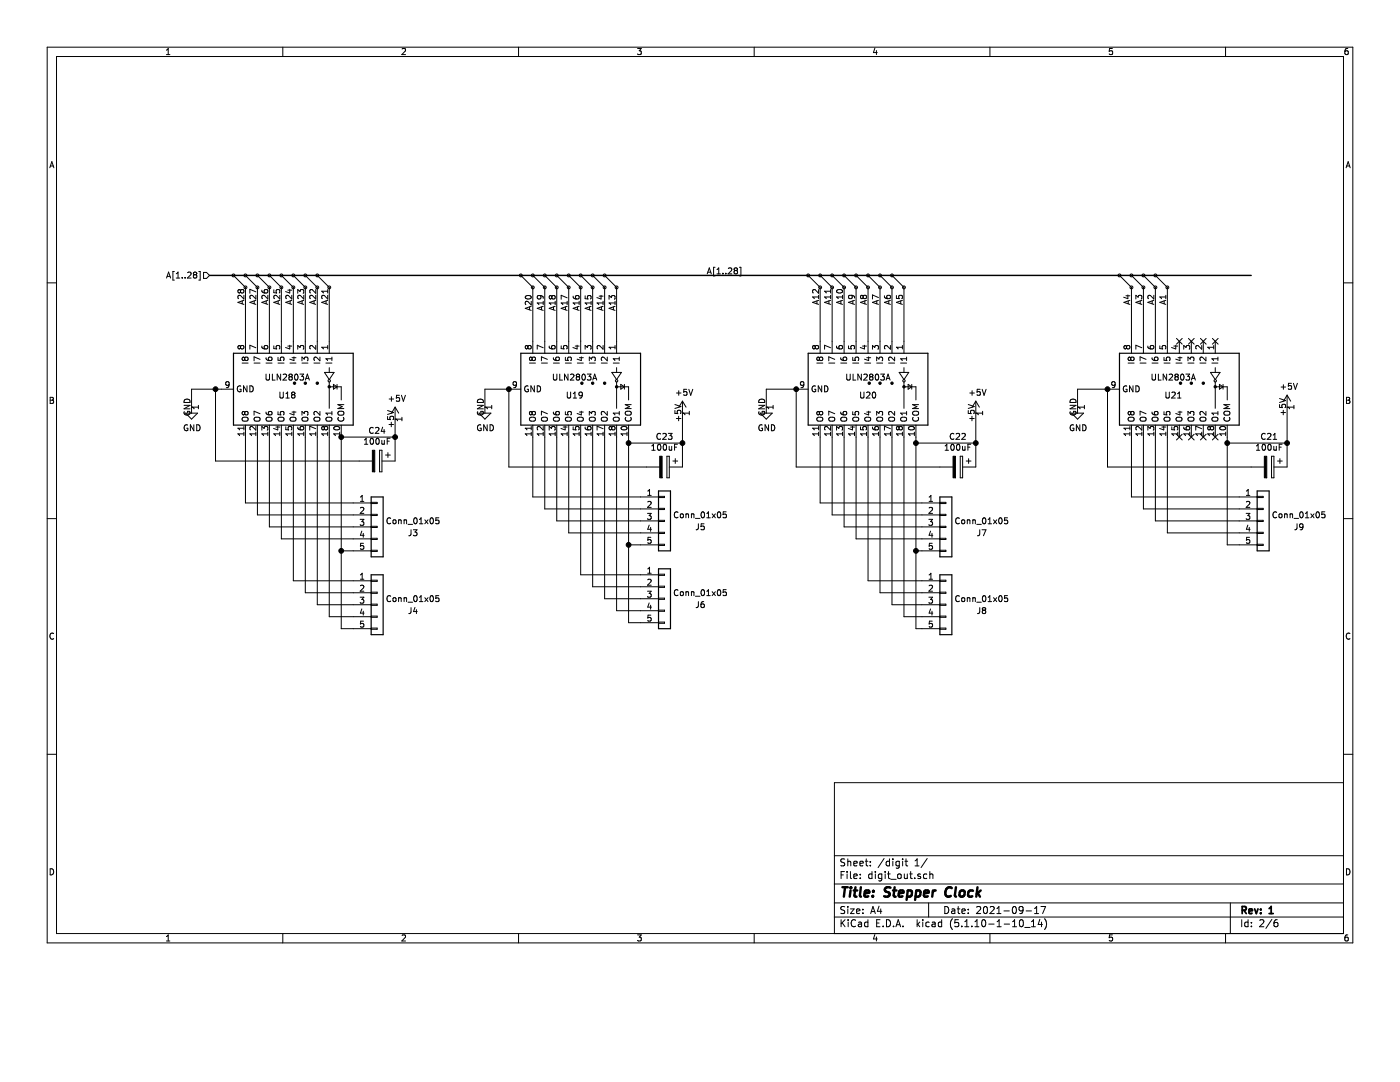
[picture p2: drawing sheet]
EESchema Schematic File Version 4
EELAYER 30 0
EELAYER END
$Descr A4 11693 8268
encoding utf-8
Sheet 5 6
Title "Stepper Clock"
Date "2021-09-17"
Rev "1"
Comp ""
Comment1 ""
Comment2 ""
Comment3 ""
Comment4 ""
$EndDescr
$Comp
L Transistor_Array:ULN2803A U21
U 1 1
P 9950 3250
AR Path="/613C8C5F/62598A8F" Ref="U21"  Part="1" 
AR Path="/62595974/62598A8F" Ref="U?"  Part="1" 
AR Path="/6259766A/62598A8F" Ref="U?"  Part="1" 
AR Path="/6146B287/62598A8F" Ref="U25"  Part="1" 
AR Path="/6146EB3E/62598A8F" Ref="U29"  Part="1" 
AR Path="/61471317/62598A8F" Ref="U33"  Part="1" 
F 0 "U25" V 10000 3100 50  0000 C CNN
F 1 "ULN2803A" V 9850 3100 50  0000 C CNN
F 2 "Package_SO:SOP-18_7x12.5mm_P1.27mm" H 10000 2600 50  0001 L CNN
F 3 "http://www.ti.com/lit/ds/symlink/uln2803a.pdf" H 10050 3050 50  0001 C CNN
	1    9950 3250
	0    1    1    0   
$EndComp
$Comp
L Transistor_Array:ULN2803A U20
U 1 1
P 7350 3250
AR Path="/613C8C5F/62598A91" Ref="U20"  Part="1" 
AR Path="/62595974/62598A91" Ref="U?"  Part="1" 
AR Path="/6259766A/62598A91" Ref="U?"  Part="1" 
AR Path="/6146B287/62598A91" Ref="U24"  Part="1" 
AR Path="/6146EB3E/62598A91" Ref="U28"  Part="1" 
AR Path="/61471317/62598A91" Ref="U32"  Part="1" 
F 0 "U24" V 7400 3150 50  0000 C CNN
F 1 "ULN2803A" V 7250 3150 50  0000 C CNN
F 2 "Package_SO:SOP-18_7x12.5mm_P1.27mm" H 7400 2600 50  0001 L CNN
F 3 "http://www.ti.com/lit/ds/symlink/uln2803a.pdf" H 7450 3050 50  0001 C CNN
	1    7350 3250
	0    1    1    0   
$EndComp
$Comp
L Transistor_Array:ULN2803A U18
U 1 1
P 2550 3250
AR Path="/613C8C5F/62598A92" Ref="U18"  Part="1" 
AR Path="/62595974/62598A92" Ref="U?"  Part="1" 
AR Path="/6259766A/62598A92" Ref="U?"  Part="1" 
AR Path="/6146B287/62598A92" Ref="U22"  Part="1" 
AR Path="/6146EB3E/62598A92" Ref="U26"  Part="1" 
AR Path="/61471317/62598A92" Ref="U30"  Part="1" 
F 0 "U22" V 2600 3100 50  0000 C CNN
F 1 "ULN2803A" V 2450 3100 50  0000 C CNN
F 2 "Package_SO:SOP-18_7x12.5mm_P1.27mm" H 2600 2600 50  0001 L CNN
F 3 "http://www.ti.com/lit/ds/symlink/uln2803a.pdf" H 2650 3050 50  0001 C CNN
	1    2550 3250
	0    1    1    0   
$EndComp
$Comp
L power:GND #PWR074
U 1 1
P 1600 3400
AR Path="/613C8C5F/62598A93" Ref="#PWR074"  Part="1" 
AR Path="/62595974/62598A93" Ref="#PWR?"  Part="1" 
AR Path="/6259766A/62598A93" Ref="#PWR?"  Part="1" 
AR Path="/6146B287/62598A93" Ref="#PWR066"  Part="1" 
AR Path="/6146EB3E/62598A93" Ref="#PWR058"  Part="1" 
AR Path="/61471317/62598A93" Ref="#PWR050"  Part="1" 
F 0 "#PWR050" H 1600 3150 50  0001 C CNN
F 1 "GND" H 1605 3227 50  0000 C CNN
F 2 "" H 1600 3400 50  0001 C CNN
F 3 "" H 1600 3400 50  0001 C CNN
	1    1600 3400
	1    0    0    -1  
$EndComp
$Comp
L power:GND #PWR076
U 1 1
P 4050 3400
AR Path="/613C8C5F/62598A94" Ref="#PWR076"  Part="1" 
AR Path="/62595974/62598A94" Ref="#PWR?"  Part="1" 
AR Path="/6259766A/62598A94" Ref="#PWR?"  Part="1" 
AR Path="/6146B287/62598A94" Ref="#PWR068"  Part="1" 
AR Path="/6146EB3E/62598A94" Ref="#PWR060"  Part="1" 
AR Path="/61471317/62598A94" Ref="#PWR052"  Part="1" 
F 0 "#PWR052" H 4050 3150 50  0001 C CNN
F 1 "GND" H 4055 3227 50  0000 C CNN
F 2 "" H 4050 3400 50  0001 C CNN
F 3 "" H 4050 3400 50  0001 C CNN
	1    4050 3400
	1    0    0    -1  
$EndComp
$Comp
L power:GND #PWR078
U 1 1
P 6400 3400
AR Path="/613C8C5F/62598A95" Ref="#PWR078"  Part="1" 
AR Path="/62595974/62598A95" Ref="#PWR?"  Part="1" 
AR Path="/6259766A/62598A95" Ref="#PWR?"  Part="1" 
AR Path="/6146B287/62598A95" Ref="#PWR070"  Part="1" 
AR Path="/6146EB3E/62598A95" Ref="#PWR062"  Part="1" 
AR Path="/61471317/62598A95" Ref="#PWR054"  Part="1" 
F 0 "#PWR054" H 6400 3150 50  0001 C CNN
F 1 "GND" H 6405 3227 50  0000 C CNN
F 2 "" H 6400 3400 50  0001 C CNN
F 3 "" H 6400 3400 50  0001 C CNN
	1    6400 3400
	1    0    0    -1  
$EndComp
Wire Wire Line
	6650 3250 6400 3250
Wire Wire Line
	6400 3250 6400 3400
Wire Wire Line
	4250 3250 4050 3250
Wire Wire Line
	4050 3250 4050 3400
Wire Wire Line
	1850 3250 1800 3250
Wire Wire Line
	1600 3250 1600 3400
$Comp
L power:+5V #PWR075
U 1 1
P 3300 3500
AR Path="/613C8C5F/62598A97" Ref="#PWR075"  Part="1" 
AR Path="/62595974/62598A97" Ref="#PWR?"  Part="1" 
AR Path="/6259766A/62598A97" Ref="#PWR?"  Part="1" 
AR Path="/6146B287/62598A97" Ref="#PWR067"  Part="1" 
AR Path="/6146EB3E/62598A97" Ref="#PWR059"  Part="1" 
AR Path="/61471317/62598A97" Ref="#PWR051"  Part="1" 
F 0 "#PWR051" H 3300 3350 50  0001 C CNN
F 1 "+5V" H 3315 3673 50  0000 C CNN
F 2 "" H 3300 3500 50  0001 C CNN
F 3 "" H 3300 3500 50  0001 C CNN
	1    3300 3500
	1    0    0    -1  
$EndComp
$Comp
L power:+5V #PWR077
U 1 1
P 5700 3450
AR Path="/613C8C5F/62486584" Ref="#PWR077"  Part="1" 
AR Path="/62595974/62486584" Ref="#PWR?"  Part="1" 
AR Path="/6259766A/62486584" Ref="#PWR?"  Part="1" 
AR Path="/6146B287/62486584" Ref="#PWR069"  Part="1" 
AR Path="/6146EB3E/62486584" Ref="#PWR061"  Part="1" 
AR Path="/61471317/62486584" Ref="#PWR053"  Part="1" 
F 0 "#PWR053" H 5700 3300 50  0001 C CNN
F 1 "+5V" H 5715 3623 50  0000 C CNN
F 2 "" H 5700 3450 50  0001 C CNN
F 3 "" H 5700 3450 50  0001 C CNN
	1    5700 3450
	1    0    0    -1  
$EndComp
$Comp
L power:+5V #PWR079
U 1 1
P 8150 3450
AR Path="/613C8C5F/624869C9" Ref="#PWR079"  Part="1" 
AR Path="/62595974/624869C9" Ref="#PWR?"  Part="1" 
AR Path="/6259766A/624869C9" Ref="#PWR?"  Part="1" 
AR Path="/6146B287/624869C9" Ref="#PWR071"  Part="1" 
AR Path="/6146EB3E/624869C9" Ref="#PWR063"  Part="1" 
AR Path="/61471317/624869C9" Ref="#PWR055"  Part="1" 
F 0 "#PWR055" H 8150 3300 50  0001 C CNN
F 1 "+5V" H 8165 3623 50  0000 C CNN
F 2 "" H 8150 3450 50  0001 C CNN
F 3 "" H 8150 3450 50  0001 C CNN
	1    8150 3450
	1    0    0    -1  
$EndComp
$Comp
L power:+5V #PWR081
U 1 1
P 10750 3400
AR Path="/613C8C5F/62598A9A" Ref="#PWR081"  Part="1" 
AR Path="/62595974/62598A9A" Ref="#PWR?"  Part="1" 
AR Path="/6259766A/62598A9A" Ref="#PWR?"  Part="1" 
AR Path="/6146B287/62598A9A" Ref="#PWR073"  Part="1" 
AR Path="/6146EB3E/62598A9A" Ref="#PWR065"  Part="1" 
AR Path="/61471317/62598A9A" Ref="#PWR057"  Part="1" 
F 0 "#PWR057" H 10750 3250 50  0001 C CNN
F 1 "+5V" H 10765 3573 50  0000 C CNN
F 2 "" H 10750 3400 50  0001 C CNN
F 3 "" H 10750 3400 50  0001 C CNN
	1    10750 3400
	1    0    0    -1  
$EndComp
Wire Wire Line
	10750 3400 10750 3700
Wire Wire Line
	10750 3700 10250 3700
Wire Wire Line
	8150 3450 8150 3700
Wire Wire Line
	8150 3700 7650 3700
Wire Wire Line
	3300 3500 3300 3650
Connection ~ 2850 3650
Wire Wire Line
	2850 3650 3300 3650
Wire Wire Line
	4450 3650 4450 4150
Wire Wire Line
	4550 4250 4550 3650
$Comp
L Transistor_Array:ULN2803A U19
U 1 1
P 4950 3250
AR Path="/613C8C5F/62461E1D" Ref="U19"  Part="1" 
AR Path="/62595974/62461E1D" Ref="U?"  Part="1" 
AR Path="/6259766A/62461E1D" Ref="U?"  Part="1" 
AR Path="/6146B287/62461E1D" Ref="U23"  Part="1" 
AR Path="/6146EB3E/62461E1D" Ref="U27"  Part="1" 
AR Path="/61471317/62461E1D" Ref="U31"  Part="1" 
F 0 "U23" V 5000 3100 50  0000 C CNN
F 1 "ULN2803A" V 4850 3100 50  0000 C CNN
F 2 "Package_SO:SOP-18_7x12.5mm_P1.27mm" H 5000 2600 50  0001 L CNN
F 3 "http://www.ti.com/lit/ds/symlink/uln2803a.pdf" H 5050 3050 50  0001 C CNN
	1    4950 3250
	0    1    1    0   
$EndComp
Wire Wire Line
	4650 3650 4650 4350
Wire Wire Line
	4750 4450 4750 3650
Wire Wire Line
	4850 3650 4850 4800
Wire Wire Line
	4950 4900 4950 3650
Wire Wire Line
	5050 3650 5050 5000
Wire Wire Line
	5150 5100 5150 3650
Wire Wire Line
	10250 4550 10250 3700
Wire Wire Line
	7650 3700 7650 3650
Connection ~ 7650 3700
Wire Wire Line
	7550 3650 7550 5150
Wire Wire Line
	7450 3650 7450 5050
Wire Wire Line
	7350 3650 7350 4950
Wire Wire Line
	7250 3650 7250 4850
Wire Wire Line
	7150 3650 7150 4500
Wire Wire Line
	7050 3650 7050 4400
Wire Wire Line
	6950 3650 6950 4300
Wire Wire Line
	6850 3650 6850 4200
Wire Wire Line
	9450 3650 9450 4150
Wire Wire Line
	9550 3650 9550 4250
Wire Wire Line
	9650 3650 9650 4350
Wire Wire Line
	9750 3650 9750 4450
Wire Wire Line
	10250 3700 10250 3650
Connection ~ 10250 3700
$Comp
L power:GND #PWR080
U 1 1
P 9000 3400
AR Path="/613C8C5F/6248479F" Ref="#PWR080"  Part="1" 
AR Path="/62595974/6248479F" Ref="#PWR?"  Part="1" 
AR Path="/6259766A/6248479F" Ref="#PWR?"  Part="1" 
AR Path="/6146B287/6248479F" Ref="#PWR072"  Part="1" 
AR Path="/6146EB3E/6248479F" Ref="#PWR064"  Part="1" 
AR Path="/61471317/6248479F" Ref="#PWR056"  Part="1" 
F 0 "#PWR056" H 9000 3150 50  0001 C CNN
F 1 "GND" H 9005 3227 50  0000 C CNN
F 2 "" H 9000 3400 50  0001 C CNN
F 3 "" H 9000 3400 50  0001 C CNN
	1    9000 3400
	1    0    0    -1  
$EndComp
Wire Wire Line
	9000 3250 9000 3400
Wire Wire Line
	9000 3250 9250 3250
NoConn ~ 9850 3650
NoConn ~ 9950 3650
NoConn ~ 10050 3650
NoConn ~ 10150 3650
NoConn ~ 10150 2850
NoConn ~ 10050 2850
NoConn ~ 9950 2850
NoConn ~ 9850 2850
$Comp
L Connector_Generic:Conn_01x05 J4
U 1 1
P 3150 5050
AR Path="/613C8C5F/61461582" Ref="J4"  Part="1" 
AR Path="/6146B287/61461582" Ref="J11"  Part="1" 
AR Path="/6146EB3E/61461582" Ref="J18"  Part="1" 
AR Path="/61471317/61461582" Ref="J25"  Part="1" 
F 0 "J11" H 3450 5000 50  0000 C CNN
F 1 "Conn_01x05" H 3450 5100 50  0000 C CNN
F 2 "Connector_JST:JST_PH_S5B-PH-K_1x05_P2.00mm_Horizontal" H 3150 5050 50  0001 C CNN
F 3 "~" H 3150 5050 50  0001 C CNN
	1    3150 5050
	1    0    0    -1  
$EndComp
$Comp
L Connector_Generic:Conn_01x05 J3
U 1 1
P 3150 4400
AR Path="/613C8C5F/61462D93" Ref="J3"  Part="1" 
AR Path="/6146B287/61462D93" Ref="J10"  Part="1" 
AR Path="/6146EB3E/61462D93" Ref="J17"  Part="1" 
AR Path="/61471317/61462D93" Ref="J24"  Part="1" 
F 0 "J10" H 3450 4350 50  0000 C CNN
F 1 "Conn_01x05" H 3450 4450 50  0000 C CNN
F 2 "Connector_JST:JST_PH_S5B-PH-K_1x05_P2.00mm_Horizontal" H 3150 4400 50  0001 C CNN
F 3 "~" H 3150 4400 50  0001 C CNN
	1    3150 4400
	1    0    0    -1  
$EndComp
$Comp
L Connector_Generic:Conn_01x05 J7
U 1 1
P 7900 4400
AR Path="/613C8C5F/61463644" Ref="J7"  Part="1" 
AR Path="/6146B287/61463644" Ref="J14"  Part="1" 
AR Path="/6146EB3E/61463644" Ref="J21"  Part="1" 
AR Path="/61471317/61463644" Ref="J28"  Part="1" 
F 0 "J14" H 8200 4350 50  0000 C CNN
F 1 "Conn_01x05" H 8200 4450 50  0000 C CNN
F 2 "Connector_JST:JST_PH_S5B-PH-K_1x05_P2.00mm_Horizontal" H 7900 4400 50  0001 C CNN
F 3 "~" H 7900 4400 50  0001 C CNN
	1    7900 4400
	1    0    0    -1  
$EndComp
$Comp
L Connector_Generic:Conn_01x05 J8
U 1 1
P 7900 5050
AR Path="/613C8C5F/6146486E" Ref="J8"  Part="1" 
AR Path="/6146B287/6146486E" Ref="J15"  Part="1" 
AR Path="/6146EB3E/6146486E" Ref="J22"  Part="1" 
AR Path="/61471317/6146486E" Ref="J29"  Part="1" 
F 0 "J15" H 8200 5000 50  0000 C CNN
F 1 "Conn_01x05" H 8200 5100 50  0000 C CNN
F 2 "Connector_JST:JST_PH_S5B-PH-K_1x05_P2.00mm_Horizontal" H 7900 5050 50  0001 C CNN
F 3 "~" H 7900 5050 50  0001 C CNN
	1    7900 5050
	1    0    0    -1  
$EndComp
$Comp
L Connector_Generic:Conn_01x05 J5
U 1 1
P 5550 4350
AR Path="/613C8C5F/61465D0C" Ref="J5"  Part="1" 
AR Path="/6146B287/61465D0C" Ref="J12"  Part="1" 
AR Path="/6146EB3E/61465D0C" Ref="J19"  Part="1" 
AR Path="/61471317/61465D0C" Ref="J26"  Part="1" 
F 0 "J12" H 5850 4300 50  0000 C CNN
F 1 "Conn_01x05" H 5850 4400 50  0000 C CNN
F 2 "Connector_JST:JST_PH_S5B-PH-K_1x05_P2.00mm_Horizontal" H 5550 4350 50  0001 C CNN
F 3 "~" H 5550 4350 50  0001 C CNN
	1    5550 4350
	1    0    0    -1  
$EndComp
$Comp
L Connector_Generic:Conn_01x05 J6
U 1 1
P 5550 5000
AR Path="/613C8C5F/61466CAF" Ref="J6"  Part="1" 
AR Path="/6146B287/61466CAF" Ref="J13"  Part="1" 
AR Path="/6146EB3E/61466CAF" Ref="J20"  Part="1" 
AR Path="/61471317/61466CAF" Ref="J27"  Part="1" 
F 0 "J13" H 5850 4950 50  0000 C CNN
F 1 "Conn_01x05" H 5850 5050 50  0000 C CNN
F 2 "Connector_JST:JST_PH_S5B-PH-K_1x05_P2.00mm_Horizontal" H 5550 5000 50  0001 C CNN
F 3 "~" H 5550 5000 50  0001 C CNN
	1    5550 5000
	1    0    0    -1  
$EndComp
$Comp
L Connector_Generic:Conn_01x05 J9
U 1 1
P 10550 4350
AR Path="/613C8C5F/61467377" Ref="J9"  Part="1" 
AR Path="/6146B287/61467377" Ref="J16"  Part="1" 
AR Path="/6146EB3E/61467377" Ref="J23"  Part="1" 
AR Path="/61471317/61467377" Ref="J30"  Part="1" 
F 0 "J16" H 10850 4300 50  0000 C CNN
F 1 "Conn_01x05" H 10850 4400 50  0000 C CNN
F 2 "Connector_JST:JST_PH_S5B-PH-K_1x05_P2.00mm_Horizontal" H 10550 4350 50  0001 C CNN
F 3 "~" H 10550 4350 50  0001 C CNN
	1    10550 4350
	1    0    0    -1  
$EndComp
Text Label 9750 2550 1    50   ~ 0
A1
Text Label 9650 2550 1    50   ~ 0
A2
Text Label 7250 2550 1    50   ~ 0
A8
Text Label 7350 2550 1    50   ~ 0
A7
Text Label 7450 2550 1    50   ~ 0
A6
Text Label 7550 2550 1    50   ~ 0
A5
Text Label 9450 2550 1    50   ~ 0
A4
Text Label 9550 2550 1    50   ~ 0
A3
Entry Wire Line
	6750 2300 6850 2400
Entry Wire Line
	6850 2300 6950 2400
Entry Wire Line
	6950 2300 7050 2400
Entry Wire Line
	7050 2300 7150 2400
Entry Wire Line
	7150 2300 7250 2400
Entry Wire Line
	7250 2300 7350 2400
Entry Wire Line
	7350 2300 7450 2400
Entry Wire Line
	7450 2300 7550 2400
Wire Wire Line
	6850 2400 6850 2850
Wire Wire Line
	6950 2850 6950 2400
Wire Wire Line
	7050 2400 7050 2850
Wire Wire Line
	7150 2850 7150 2400
Wire Wire Line
	7250 2400 7250 2850
Wire Wire Line
	7350 2850 7350 2400
Wire Wire Line
	7450 2400 7450 2850
Wire Wire Line
	7550 2850 7550 2400
Entry Wire Line
	1950 2300 2050 2400
Entry Wire Line
	2050 2300 2150 2400
Entry Wire Line
	2150 2300 2250 2400
Entry Wire Line
	4650 2300 4750 2400
Entry Wire Line
	4750 2300 4850 2400
Entry Wire Line
	4850 2300 4950 2400
Entry Wire Line
	4950 2300 5050 2400
Entry Wire Line
	5050 2300 5150 2400
Wire Wire Line
	2050 2400 2050 2850
Wire Wire Line
	2150 2850 2150 2400
Wire Wire Line
	2250 2400 2250 2850
Wire Wire Line
	4750 2850 4750 2400
Wire Wire Line
	4850 2400 4850 2850
Wire Wire Line
	4950 2850 4950 2400
Wire Wire Line
	5050 2400 5050 2850
Wire Wire Line
	5150 2850 5150 2400
Entry Wire Line
	2350 2300 2450 2400
Entry Wire Line
	2450 2300 2550 2400
Entry Wire Line
	2550 2300 2650 2400
Entry Wire Line
	2650 2300 2750 2400
Entry Wire Line
	2250 2300 2350 2400
Entry Wire Line
	4350 2300 4450 2400
Entry Wire Line
	4450 2300 4550 2400
Entry Wire Line
	4550 2300 4650 2400
Wire Wire Line
	2450 2400 2450 2850
Wire Wire Line
	2550 2850 2550 2400
Wire Wire Line
	2650 2400 2650 2850
Wire Wire Line
	2750 2850 2750 2400
Wire Wire Line
	2350 2400 2350 2850
Wire Wire Line
	4450 2850 4450 2400
Wire Wire Line
	4550 2400 4550 2850
Wire Wire Line
	4650 2850 4650 2400
Entry Wire Line
	9350 2300 9450 2400
Entry Wire Line
	9450 2300 9550 2400
Entry Wire Line
	9550 2300 9650 2400
Entry Wire Line
	9650 2300 9750 2400
Wire Wire Line
	9450 2400 9450 2850
Wire Wire Line
	9550 2850 9550 2400
Wire Wire Line
	9650 2400 9650 2850
Wire Wire Line
	9750 2850 9750 2400
Text Label 5900 2300 0    50   ~ 0
A[1..28]
Text HLabel 1750 2300 0    50   Input ~ 0
A[1..28]
Text Label 7150 2550 1    50   ~ 0
A9
Text Label 7050 2550 1    50   ~ 0
A10
Text Label 6950 2550 1    50   ~ 0
A11
Text Label 5150 2600 1    50   ~ 0
A13
Text Label 5050 2600 1    50   ~ 0
A14
Text Label 4950 2600 1    50   ~ 0
A15
Text Label 6850 2550 1    50   ~ 0
A12
Text Label 4850 2600 1    50   ~ 0
A16
Text Label 4550 2600 1    50   ~ 0
A19
Text Label 4750 2600 1    50   ~ 0
A17
Text Label 4650 2600 1    50   ~ 0
A18
Text Label 4450 2600 1    50   ~ 0
A20
Text Label 2750 2550 1    50   ~ 0
A21
Text Label 2450 2550 1    50   ~ 0
A24
Text Label 2650 2550 1    50   ~ 0
A22
Text Label 2550 2550 1    50   ~ 0
A23
Text Label 2350 2550 1    50   ~ 0
A25
Text Label 2250 2550 1    50   ~ 0
A26
Text Label 2150 2550 1    50   ~ 0
A27
Text Label 2050 2550 1    50   ~ 0
A28
Wire Wire Line
	10350 4150 9450 4150
Wire Wire Line
	9550 4250 10350 4250
Wire Wire Line
	10350 4350 9650 4350
Wire Wire Line
	9750 4450 10350 4450
Wire Wire Line
	10250 4550 10350 4550
Wire Wire Line
	7650 3700 7650 4600
Wire Wire Line
	6850 4200 7700 4200
Wire Wire Line
	7700 4300 6950 4300
Wire Wire Line
	7050 4400 7700 4400
Wire Wire Line
	7700 4500 7150 4500
Wire Wire Line
	7700 4600 7650 4600
Connection ~ 7650 4600
Wire Wire Line
	7650 4600 7650 5250
Wire Wire Line
	7700 4850 7250 4850
Wire Wire Line
	7350 4950 7700 4950
Wire Wire Line
	7700 5050 7450 5050
Wire Wire Line
	7550 5150 7700 5150
Wire Wire Line
	7700 5250 7650 5250
Wire Wire Line
	5250 3650 5250 3700
Wire Wire Line
	5350 4150 4450 4150
Wire Wire Line
	4550 4250 5350 4250
Wire Wire Line
	5350 4350 4650 4350
Wire Wire Line
	4750 4450 5350 4450
Wire Wire Line
	5350 4550 5250 4550
Connection ~ 5250 4550
Wire Wire Line
	5250 4550 5250 5200
Wire Wire Line
	4850 4800 5350 4800
Wire Wire Line
	4950 4900 5350 4900
Wire Wire Line
	5050 5000 5350 5000
Wire Wire Line
	5150 5100 5350 5100
Wire Wire Line
	5250 5200 5350 5200
Wire Wire Line
	2950 5250 2850 5250
Wire Wire Line
	2250 3650 2250 4400
Wire Wire Line
	2150 3650 2150 4300
Wire Wire Line
	2050 3650 2050 4200
Wire Wire Line
	2550 4950 2550 3650
Wire Wire Line
	2450 3650 2450 4850
Wire Wire Line
	2650 3650 2650 5050
Wire Wire Line
	2750 5150 2750 3650
Wire Wire Line
	2650 5050 2950 5050
Wire Wire Line
	2750 5150 2950 5150
Wire Wire Line
	2950 4950 2550 4950
Wire Wire Line
	2450 4850 2950 4850
Wire Wire Line
	2850 3650 2850 4600
Wire Wire Line
	2950 4200 2050 4200
Wire Wire Line
	2950 4300 2150 4300
Wire Wire Line
	2950 4400 2250 4400
Wire Wire Line
	2950 4500 2350 4500
Wire Wire Line
	2350 4500 2350 3650
Wire Wire Line
	2950 4600 2850 4600
Connection ~ 2850 4600
Wire Wire Line
	2850 4600 2850 5250
Wire Wire Line
	3300 3650 3300 3850
Connection ~ 3300 3650
Wire Wire Line
	3000 3850 1800 3850
Wire Wire Line
	1800 3850 1800 3250
Connection ~ 1800 3250
Wire Wire Line
	1800 3250 1600 3250
Wire Wire Line
	5400 3900 4250 3900
Wire Wire Line
	4250 3900 4250 3250
Connection ~ 4250 3250
Wire Wire Line
	8150 3700 8150 3900
Connection ~ 8150 3700
Wire Wire Line
	7850 3900 6650 3900
Wire Wire Line
	6650 3900 6650 3250
Connection ~ 6650 3250
Wire Wire Line
	10750 3700 10750 3900
Connection ~ 10750 3700
Wire Wire Line
	10450 3900 9250 3900
Wire Wire Line
	9250 3900 9250 3250
Connection ~ 9250 3250
$Comp
L Device:CP C23
U 1 1
P 5550 3900
AR Path="/613C8C5F/61849DB1" Ref="C23"  Part="1" 
AR Path="/6146B287/61849DB1" Ref="C27"  Part="1" 
AR Path="/6146EB3E/61849DB1" Ref="C31"  Part="1" 
AR Path="/61471317/61849DB1" Ref="C35"  Part="1" 
F 0 "C27" V 5295 3900 50  0000 C CNN
F 1 "100uF" V 5386 3900 50  0000 C CNN
F 2 "Capacitor_THT:CP_Radial_D6.3mm_P2.50mm" H 5588 3750 50  0001 C CNN
F 3 "~" H 5550 3900 50  0001 C CNN
	1    5550 3900
	0    1    1    0   
$EndComp
$Comp
L Device:CP C24
U 1 1
P 3150 3850
AR Path="/613C8C5F/6184A9DC" Ref="C24"  Part="1" 
AR Path="/6146B287/6184A9DC" Ref="C28"  Part="1" 
AR Path="/6146EB3E/6184A9DC" Ref="C32"  Part="1" 
AR Path="/61471317/6184A9DC" Ref="C36"  Part="1" 
F 0 "C28" V 2895 3850 50  0000 C CNN
F 1 "100uF" V 2986 3850 50  0000 C CNN
F 2 "Capacitor_THT:CP_Radial_D6.3mm_P2.50mm" H 3188 3700 50  0001 C CNN
F 3 "~" H 3150 3850 50  0001 C CNN
	1    3150 3850
	0    1    1    0   
$EndComp
$Comp
L Device:CP C22
U 1 1
P 8000 3900
AR Path="/613C8C5F/6184B291" Ref="C22"  Part="1" 
AR Path="/6146B287/6184B291" Ref="C26"  Part="1" 
AR Path="/6146EB3E/6184B291" Ref="C30"  Part="1" 
AR Path="/61471317/6184B291" Ref="C34"  Part="1" 
F 0 "C26" V 7745 3900 50  0000 C CNN
F 1 "100uF" V 7836 3900 50  0000 C CNN
F 2 "Capacitor_THT:CP_Radial_D6.3mm_P2.50mm" H 8038 3750 50  0001 C CNN
F 3 "~" H 8000 3900 50  0001 C CNN
	1    8000 3900
	0    1    1    0   
$EndComp
$Comp
L Device:CP C21
U 1 1
P 10600 3900
AR Path="/613C8C5F/6184B8AE" Ref="C21"  Part="1" 
AR Path="/6146B287/6184B8AE" Ref="C25"  Part="1" 
AR Path="/6146EB3E/6184B8AE" Ref="C29"  Part="1" 
AR Path="/61471317/6184B8AE" Ref="C33"  Part="1" 
F 0 "C25" V 10345 3900 50  0000 C CNN
F 1 "100uF" V 10436 3900 50  0000 C CNN
F 2 "Capacitor_THT:CP_Radial_D6.3mm_P2.50mm" H 10638 3750 50  0001 C CNN
F 3 "~" H 10600 3900 50  0001 C CNN
	1    10600 3900
	0    1    1    0   
$EndComp
Wire Wire Line
	5700 3450 5700 3700
Wire Wire Line
	5250 3700 5700 3700
Wire Bus Line
	1750 2300 10450 2300
Connection ~ 5250 3700
Wire Wire Line
	5250 3700 5250 4550
Connection ~ 5700 3700
Wire Wire Line
	5700 3700 5700 3900
$EndSCHEMATC
